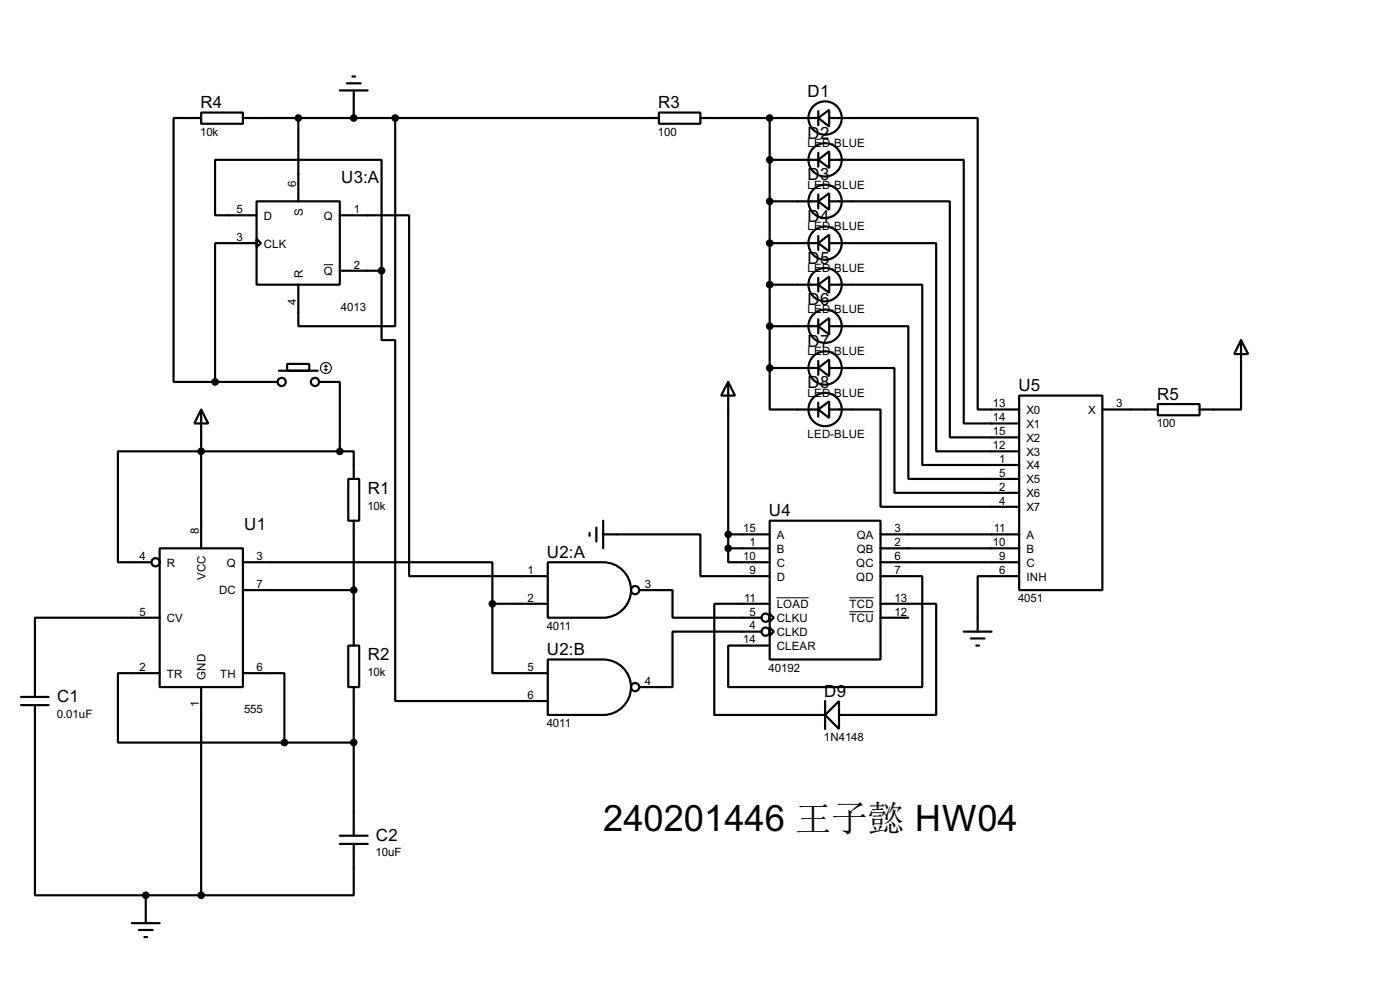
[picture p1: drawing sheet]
<svg xmlns="http://www.w3.org/2000/svg" width="256mm" height="180mm" viewBox="0 0 256 180" stroke-linecap="round" stroke-linejoin="round" font-family="sans-serif">
<g fill="none" stroke="#000" stroke-width=".4">
<path d="M62.3 16.6h5.1M63.6 15.3h2.5M64.6 14h.5M64.8 16.6v5M36.9 20.6h7.6v2.1h-7.6zM36.9 21.6h-5.1v48.3h7.6M44.5 21.6h76.2M47 36.9h15.3v15.2h-15.3zM47 39.4h-7.6v-10.1h30.5v20.3M54.7 21.6v15.3M62.3 39.4h12.7v66.1h25.4M72.4 21.6v38.1h-17.7v-7.6"/>
<path d="M120.7 20.6h7.6v2.1h-7.6zM128.3 21.6h21.6M141 29.3h8.9M141 21.6v45.8M141 36.9h8.9M149.9 21.6l2-1.5v3.1zM149.9 29.3l2-1.6v3.1zM149.9 36.9l2-1.5v3zM149.9 20.4v2.5M149.9 28v2.5M149.9 35.6v2.6M151.9 21.6h27.2v53.4h7.6"/>
<path d="M151.9 29.3h24.7v48.2h10.1M151.9 36.9h22.1v43.2h12.7M47 43.7l.8 .8-.8 .8zM47 44.5h-7.6v25.4M62.3 49.6h7.6M69.9 49.6v12.7h2.5v66h28M141 44.5h8.9M141 52.1h8.9M141 59.7h8.9M149.9 44.5l2-1.5v3zM149.9 52.1l2-1.5v3zM149.9 59.7l2-1.5v3.1z"/>
<path d="M149.9 43.2v2.6M149.9 50.9v2.5M149.9 58.5v2.5M151.9 44.5h19.6v38.1h15.2M151.9 52.1h17.1v33h17.7M151.9 59.7h14.5v28h20.3M36.9 75l1.3 2.5h-2.6zM36.9 75v25.4M39.4 69.9h11.5M51.1 67.9h7.1M52.6 66.6h4.1v1.3h-4.1zM58.5 69.9h3.8v12.7"/>
<path d="M133.4 69.9l1.3 2.5h-2.6zM133.4 69.9v30.5M141 67.4v7.6h8.9M141 67.4h8.9M149.9 67.4l2-1.6v3.1zM149.9 75l2-1.5v3zM149.9 66.1v2.5M149.9 73.7v2.6M151.9 67.4h12v22.8h22.8M151.9 75h9.4v17.8h25.4M186.7 72.4h15.3v35.6h-15.3zM202 75h10.1"/>
<path d="M212.1 74h7.7v2h-7.7zM227.4 62.3l1.3 2.5h-2.6zM227.4 62.3v12.7h-7.6M62.3 82.6h-40.7v20.3h6.1M62.3 82.6h2.5v5.1M63.8 87.7h2v7.6h-2zM64.8 95.3v22.9M108 97.6v.5M109.3 96.6v2.5M110.5 97.8h17.8v7.7h12.7M110.5 95.3v5.1M133.4 97.8h7.6"/>
<path d="M141 95.3h20.3v25.4h-20.3zM161.3 97.8h25.4M29.3 100.4h15.2v25.4h-15.2zM29.3 113.1h-22.9v14.5M44.5 102.9h45.7v7.6M44.5 108h20.3M63.8 118.2h2v7.6h-2zM90.2 110.5v12.7h10.2M90.2 110.5h10.2M100.4 102.9h10.1a5.1 5.1 0 0 1 5.1 5.1 5.1 5.1 0 0 1-5.1 5.1h-10.1zM117.1 108h6.1v5.1h16.3M133.4 100.4v2.5h7.6"/>
<path d="M133.4 100.4h7.6M139.5 115.6h-16.3v10.2h-6.1M141 112.3l.8 .8-.8 .7zM141 114.9l.8 .7-.8 .8zM141 110.5h-10.1v20.4h20.3M161.3 105.5h7.7v20.3h-35.6v-7.6h7.6M161.3 110.5h10.2v20.4h-17.8M161.3 100.4h25.4M161.3 102.9h25.4M161.3 113.1h5.1M176.6 115.6h5.1M177.9 116.9h2.5"/>
<path d="M178.9 118.2h.5M186.7 105.5h-7.6v10.1M3.9 129.1h5M3.9 127.6h5M6.4 129.1v34.8h20.3M29.3 123.2h-7.7v12.7h30.5M36.9 125.8v38.1M44.5 123.2h7.6v12.7M52.1 135.9h12.7M64.8 125.8v27.2M100.4 120.7h10.1a5.1 5.1 0 0 1 5.1 5.1 5.1 5.1 0 0 1-5.1 5.1h-10.1zM151.2 130.9l2.5-2.6v5.1z"/>
<path d="M151.2 128.3v5.1M62.3 154.5h5.1M62.3 153h5.1M64.8 154.5v9.4h-27.9M24.2 169h5.1M25.5 170.2h2.5M26.5 171.5h.5M26.7 163.9v5.1M26.7 163.9h10.2"/>
<circle cx="151.1" cy="36.9" r="3.1"/>
<circle cx="151.1" cy="29.3" r="3.1"/>
<circle cx="151.1" cy="21.6" r="3.1"/>
<circle cx="151.1" cy="44.5" r="3.1"/>
<circle cx="151.1" cy="52.1" r="3.1"/>
<circle cx="151.1" cy="59.7" r="3.1"/>
<circle cx="51.6" cy="69.9" r=".75"/>
<circle cx="57.7" cy="69.9" r=".75"/>
<circle cx="151.1" cy="75" r="3.1"/>
<circle cx="151.1" cy="67.4" r="3.1"/>
<circle cx="28.5" cy="102.9" r=".75"/>
<circle cx="116.3" cy="108" r=".75"/>
<circle cx="140.2" cy="113.1" r=".75"/>
<circle cx="140.2" cy="115.6" r=".75"/>
<circle cx="116.3" cy="125.8" r=".75"/>
</g>
<g fill="#000" stroke="#000" stroke-width=".4">
<circle cx="54.6" cy="21.6" r=".5"/>
<circle cx="64.8" cy="21.6" r=".5"/>
<circle cx="72.4" cy="21.6" r=".5"/>
<circle cx="141" cy="21.6" r=".5"/>
<circle cx="141" cy="36.9" r=".5"/>
<circle cx="141" cy="29.3" r=".5"/>
<circle cx="69.9" cy="49.6" r=".5"/>
<circle cx="141" cy="44.5" r=".5"/>
<circle cx="141" cy="52.1" r=".5"/>
<circle cx="141" cy="59.7" r=".5"/>
<circle cx="39.4" cy="69.9" r=".5"/>
<circle cx="141" cy="67.4" r=".5"/>
<circle cx="36.8" cy="82.6" r=".5"/>
<circle cx="62.2" cy="82.6" r=".5"/>
<circle cx="133.4" cy="97.8" r=".5"/>
<circle cx="64.8" cy="108" r=".5"/>
<circle cx="90.2" cy="110.5" r=".5"/>
<circle cx="133.4" cy="100.4" r=".5"/>
<circle cx="52.1" cy="135.9" r=".5"/>
<circle cx="64.8" cy="135.9" r=".5"/>
<circle cx="26.7" cy="163.9" r=".5"/>
<circle cx="36.8" cy="163.9" r=".5"/>
</g>
<path d="M59.3 48.5h1.7M142.3 109.4h5.9M155.6 109.4h4.5M155.6 112h4.5" fill="none" stroke="#000" stroke-width=".18"/>
<g fill="none" stroke="#000" stroke-width=".2">
<path d="M59.5 67.6l.2 .3M59.7 66.9v1M59.7 66.9l-.2 .2M59.7 66.9l.3 .2M60 67.6l-.3 .3"/>
<circle cx="59.7" cy="67.4" r="1"/>
</g>
<text font-size="7.5" x="110.5" y="152.2">240201446</text>
<text font-size="6.7" x="145.7" y="152.2">王子懿 HW04</text>
<g font-size="3.5">
<text x="148" y="17.8">D1</text>
<text x="36.7" y="19.8">R4</text>
<text x="120.6" y="19.8">R3</text>
<text x="148" y="25.4">D2</text>
<text x="62.5" y="33.5">U3:A</text>
<text x="148" y="33">D3</text>
<text x="148" y="40.7">D4</text>
<text x="148" y="48.3">D5</text>
<text x="148" y="55.9">D6</text>
<text x="148" y="63.5">D7</text>
<text x="148" y="71.1">D8</text>
<text x="186.6" y="71.6">U5</text>
<text x="212" y="73.2">R5</text>
<text x="67.4" y="90.4">R1</text>
<text x="140.9" y="94.5">U4</text>
<text x="44.8" y="97">U1</text>
<text x="100.2" y="102.1">U2:A</text>
<text x="100.2" y="119.9">U2:B</text>
<text x="67.4" y="120.9">R2</text>
<text x="10.5" y="128.5">C1</text>
<text x="151" y="127.5">D9</text>
<text x="68.9" y="153.9">C2</text>
</g>
<g font-size="2.4">
<text x="36.7" y="24.9">10k</text>
<text x="120.5" y="24.9">100</text>
<text x="147.9" y="26.8">LED-BLUE</text>
<text x="54.3" y="34.3" transform="rotate(-90 54.3 34.3)">6</text>
<text x="147.9" y="34.5">LED-BLUE</text>
<text x="43.4" y="39">5</text>
<text x="48.3" y="40.2">D</text>
<text x="55.5" y="39.6" transform="rotate(-90 55.5 39.6)">S</text>
<text x="59.3" y="40.2">Q</text>
<text x="64.8" y="39">1</text>
<text x="43.4" y="44.1">3</text>
<text x="48.3" y="45.3">CLK</text>
<text x="147.9" y="42.1">LED-BLUE</text>
<text x="55.5" y="50.8" transform="rotate(-90 55.5 50.8)">R</text>
<text x="59.3" y="50.4">Q</text>
<text x="64.8" y="49.2">2</text>
<text x="147.9" y="49.7">LED-BLUE</text>
<text x="54.2" y="55.8" transform="rotate(-90 54.2 55.8)">4</text>
<text x="62.5" y="56.8">4013</text>
<text x="147.9" y="57.4">LED-BLUE</text>
<text x="147.9" y="64.9">LED-BLUE</text>
<text x="147.9" y="72.6">LED-BLUE</text>
<text x="181.9" y="74.6">13</text>
<text x="181.9" y="77.1">14</text>
<text x="188" y="75.8">X0</text>
<text x="199.3" y="75.8">X</text>
<text x="204.5" y="74.6">3</text>
<text x="147.9" y="80.2">LED-BLUE</text>
<text x="181.9" y="79.7">15</text>
<text x="181.9" y="82.2">12</text>
<text x="188" y="78.3">X1</text>
<text x="188" y="80.8">X2</text>
<text x="188" y="83.4">X3</text>
<text x="211.9" y="78.2">100</text>
<text x="183.1" y="84.7">1</text>
<text x="183.1" y="87.3">5</text>
<text x="183.1" y="89.8">2</text>
<text x="188" y="85.9">X4</text>
<text x="188" y="88.5">X5</text>
<text x="67.3" y="93.3">10k</text>
<text x="183.1" y="92.4">4</text>
<text x="188" y="91">X6</text>
<text x="188" y="93.6">X7</text>
<text x="36.5" y="97.8" transform="rotate(-90 36.5 97.8)">8</text>
<text x="136.2" y="97.4">15</text>
<text x="137.3" y="100">1</text>
<text x="142.3" y="98.6">A</text>
<text x="142.3" y="101.2">B</text>
<text x="156.9" y="98.6">QA</text>
<text x="156.9" y="101.2">QB</text>
<text x="163.9" y="97.4">3</text>
<text x="163.9" y="100">2</text>
<text x="181.9" y="100">10</text>
<text x="182" y="97.4">11</text>
<text x="188" y="98.6">A</text>
<text x="188" y="101.2">B</text>
<text x="25.6" y="102.5">4</text>
<text x="30.5" y="103.7">R</text>
<text x="37.7" y="106.2" transform="rotate(-90 37.7 106.2)">VCC</text>
<text x="41.5" y="103.7">Q</text>
<text x="47" y="107.6">7</text>
<text x="47" y="102.5">3</text>
<text x="96.7" y="105.1">1</text>
<text x="118.2" y="107.6">3</text>
<text x="136.2" y="102.5">10</text>
<text x="137.3" y="105.1">9</text>
<text x="142.3" y="103.7">C</text>
<text x="142.3" y="106.3">D</text>
<text x="156.8" y="103.7">QC</text>
<text x="156.8" y="106.3">QD</text>
<text x="163.9" y="102.5">6</text>
<text x="163.9" y="105.1">7</text>
<text x="183.1" y="102.5">9</text>
<text x="183.1" y="105.1">6</text>
<text x="188" y="103.7">C</text>
<text x="188" y="106.3">INH</text>
<text x="25.6" y="112.7">5</text>
<text x="30.5" y="113.9">CV</text>
<text x="40.1" y="108.8">DC</text>
<text x="96.7" y="110.1">2</text>
<text x="136.3" y="110.1">11</text>
<text x="137.3" y="112.7">5</text>
<text x="142.3" y="111.3">LOAD</text>
<text x="142.3" y="113.9">CLKU</text>
<text x="155.6" y="111.3">TCD</text>
<text x="155.6" y="113.9">TCU</text>
<text x="163.9" y="110.1">13</text>
<text x="163.9" y="112.7">12</text>
<text x="186.5" y="110.2">4051</text>
<text x="100.2" y="115.3">4011</text>
<text x="136.2" y="117.8">14</text>
<text x="137.3" y="115.2">4</text>
<text x="142.3" y="119">CLEAR</text>
<text x="142.3" y="116.4">CLKD</text>
<text x="25.6" y="122.8">2</text>
<text x="30.5" y="124">TR</text>
<text x="37.6" y="124.5" transform="rotate(-90 37.6 124.5)">GND</text>
<text x="40.3" y="124">TH</text>
<text x="47" y="122.8">6</text>
<text x="67.3" y="123.8">10k</text>
<text x="96.7" y="122.8">5</text>
<text x="118.2" y="125.4">4</text>
<text x="140.8" y="122.9">40192</text>
<text x="10.4" y="131.4">0.01uF</text>
<text x="36.4" y="129.5" transform="rotate(-90 36.4 129.5)">1</text>
<text x="44.7" y="130.5">555</text>
<text x="96.7" y="127.9">6</text>
<text x="100.2" y="133.1">4011</text>
<text x="151" y="135.6">1N4148</text>
<text x="68.8" y="156.8">10uF</text>
</g>
</svg>
